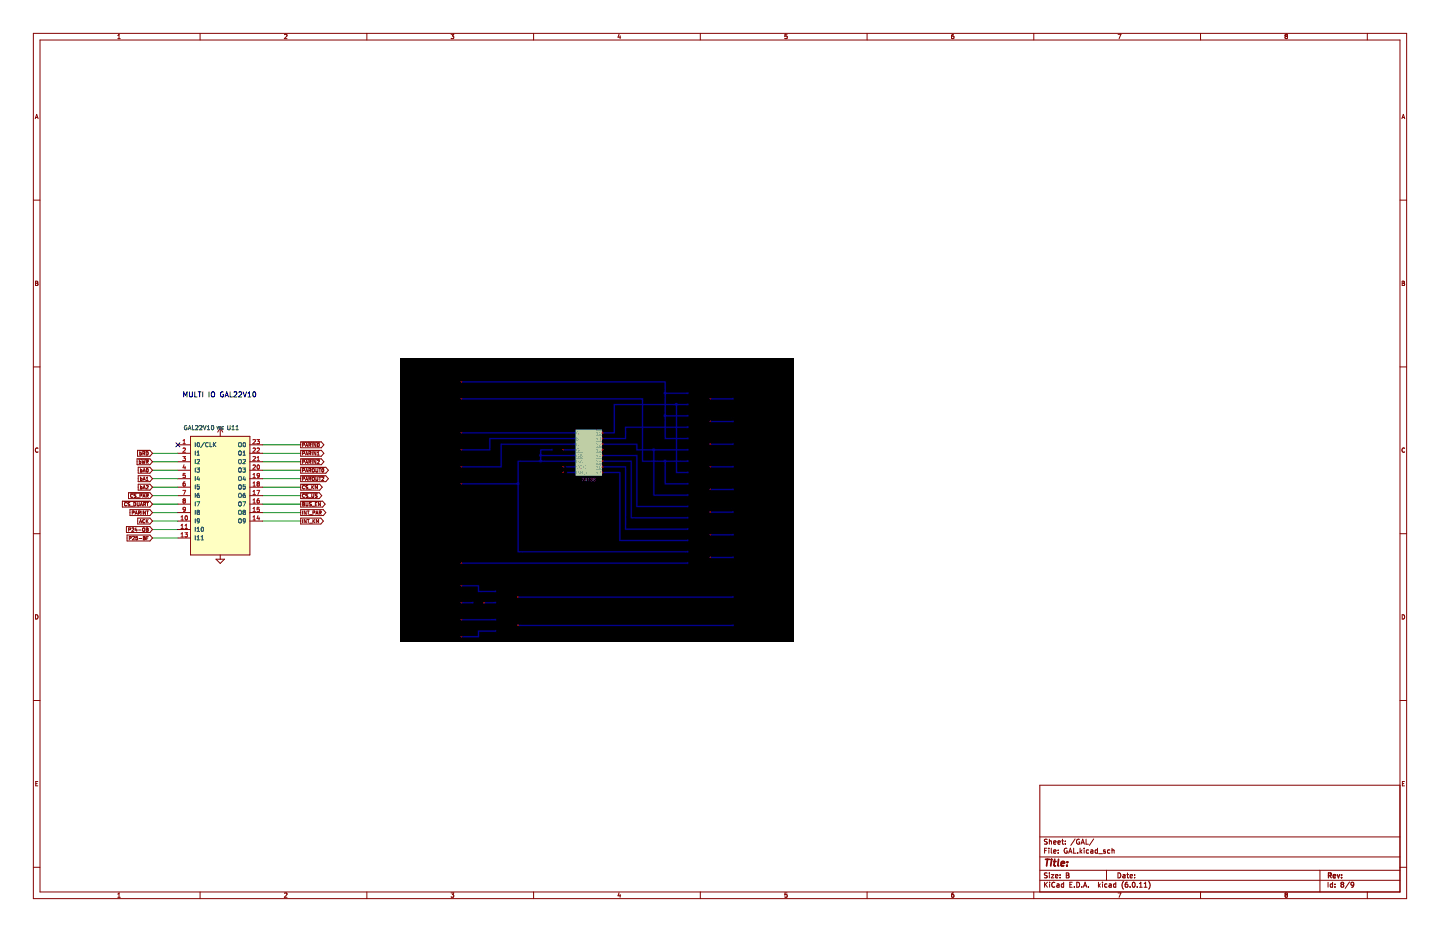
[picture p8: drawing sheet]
(kicad_sch (version 20211123) (generator eeschema)

 (paper "B")

 (lib_symbols
  (symbol "GAL22V10:GAL22V10" (pin_names (offset 1.016)) (in_bom yes) (on_board yes)
   (property "Reference" "U" (id 0) (at -8.89 19.05 0) (effects (font (size 1.27 1.27)) (justify left)))
   (property "Value" "GAL22V10" (id 1) (at -1.27 19.05 0) (effects (font (size 1.27 1.27)) (justify left)))
   (property "Footprint" "" (id 2) (at 0 0 0) (effects (font (size 1.27 1.27)) hide))
   (property "Datasheet" "" (id 3) (at 0 0 0) (effects (font (size 1.27 1.27)) hide))
   (symbol "GAL22V10_0_1"
    (rectangle (start -8.89 -17.78) (end 8.89 17.78) (stroke (width 0.254) (type default) (color 0 0 0 0)) (fill (type background))))
   (symbol "GAL22V10_1_1"
    (pin input line (at -12.7 15.24 0) (length 3.81) (name "I0/CLK" (effects (font (size 1.27 1.27)))) (number "1" (effects (font (size 1.27 1.27)))))
    (pin input line (at -12.7 -7.62 0) (length 3.81) (name "I9" (effects (font (size 1.27 1.27)))) (number "10" (effects (font (size 1.27 1.27)))))
    (pin input line (at -12.7 -10.16 0) (length 3.81) (name "I10" (effects (font (size 1.27 1.27)))) (number "11" (effects (font (size 1.27 1.27)))))
    (pin power_in line (at 0 -17.78 90) (length 0) hide (name "GND" (effects (font (size 1.27 1.27)))) (number "12" (effects (font (size 1.27 1.27)))))
    (pin input line (at -12.7 -12.7 0) (length 3.81) (name "I11" (effects (font (size 1.27 1.27)))) (number "13" (effects (font (size 1.27 1.27)))))
    (pin output line (at 12.7 -7.62 180) (length 3.81) (name "O9" (effects (font (size 1.27 1.27)))) (number "14" (effects (font (size 1.27 1.27)))))
    (pin output line (at 12.7 -5.08 180) (length 3.81) (name "O8" (effects (font (size 1.27 1.27)))) (number "15" (effects (font (size 1.27 1.27)))))
    (pin output line (at 12.7 -2.54 180) (length 3.81) (name "O7" (effects (font (size 1.27 1.27)))) (number "16" (effects (font (size 1.27 1.27)))))
    (pin output line (at 12.7 0 180) (length 3.81) (name "O6" (effects (font (size 1.27 1.27)))) (number "17" (effects (font (size 1.27 1.27)))))
    (pin output line (at 12.7 2.54 180) (length 3.81) (name "O5" (effects (font (size 1.27 1.27)))) (number "18" (effects (font (size 1.27 1.27)))))
    (pin output line (at 12.7 5.08 180) (length 3.81) (name "O4" (effects (font (size 1.27 1.27)))) (number "19" (effects (font (size 1.27 1.27)))))
    (pin input line (at -12.7 12.7 0) (length 3.81) (name "I1" (effects (font (size 1.27 1.27)))) (number "2" (effects (font (size 1.27 1.27)))))
    (pin output line (at 12.7 7.62 180) (length 3.81) (name "O3" (effects (font (size 1.27 1.27)))) (number "20" (effects (font (size 1.27 1.27)))))
    (pin output line (at 12.7 10.16 180) (length 3.81) (name "O2" (effects (font (size 1.27 1.27)))) (number "21" (effects (font (size 1.27 1.27)))))
    (pin output line (at 12.7 12.7 180) (length 3.81) (name "O1" (effects (font (size 1.27 1.27)))) (number "22" (effects (font (size 1.27 1.27)))))
    (pin output line (at 12.7 15.24 180) (length 3.81) (name "O0" (effects (font (size 1.27 1.27)))) (number "23" (effects (font (size 1.27 1.27)))))
    (pin power_in line (at 0 17.78 270) (length 0) hide (name "VCC" (effects (font (size 1.27 1.27)))) (number "24" (effects (font (size 1.27 1.27)))))
    (pin input line (at -12.7 10.16 0) (length 3.81) (name "I2" (effects (font (size 1.27 1.27)))) (number "3" (effects (font (size 1.27 1.27)))))
    (pin input line (at -12.7 7.62 0) (length 3.81) (name "I3" (effects (font (size 1.27 1.27)))) (number "4" (effects (font (size 1.27 1.27)))))
    (pin input line (at -12.7 5.08 0) (length 3.81) (name "I4" (effects (font (size 1.27 1.27)))) (number "5" (effects (font (size 1.27 1.27)))))
    (pin input line (at -12.7 2.54 0) (length 3.81) (name "I5" (effects (font (size 1.27 1.27)))) (number "6" (effects (font (size 1.27 1.27)))))
    (pin input line (at -12.7 0 0) (length 3.81) (name "I6" (effects (font (size 1.27 1.27)))) (number "7" (effects (font (size 1.27 1.27)))))
    (pin input line (at -12.7 -2.54 0) (length 3.81) (name "I7" (effects (font (size 1.27 1.27)))) (number "8" (effects (font (size 1.27 1.27)))))
    (pin input line (at -12.7 -5.08 0) (length 3.81) (name "I8" (effects (font (size 1.27 1.27)))) (number "9" (effects (font (size 1.27 1.27)))))))
  (symbol "power:GND" (power) (pin_names (offset 0)) (in_bom yes) (on_board yes)
   (property "Reference" "#PWR" (id 0) (at 0 -6.35 0) (effects (font (size 1.27 1.27)) hide))
   (property "Value" "GND" (id 1) (at 0 -3.81 0) (effects (font (size 1.27 1.27))))
   (property "Footprint" "" (id 2) (at 0 0 0) (effects (font (size 1.27 1.27)) hide))
   (property "Datasheet" "" (id 3) (at 0 0 0) (effects (font (size 1.27 1.27)) hide))
   (symbol "GND_0_1"
    (polyline (pts (xy 0 0) (xy 0 -1.27) (xy 1.27 -1.27) (xy 0 -2.54) (xy -1.27 -1.27) (xy 0 -1.27)) (stroke (width 0) (type default) (color 0 0 0 0)) (fill (type none))))
   (symbol "GND_1_1"
    (pin power_in line (at 0 0 270) (length 0) hide (name "GND" (effects (font (size 1.27 1.27)))) (number "1" (effects (font (size 1.27 1.27)))))))
  (symbol "power:VCC" (power) (pin_names (offset 0)) (in_bom yes) (on_board yes)
   (property "Reference" "#PWR" (id 0) (at 0 -3.81 0) (effects (font (size 1.27 1.27)) hide))
   (property "Value" "VCC" (id 1) (at 0 3.81 0) (effects (font (size 1.27 1.27))))
   (property "Footprint" "" (id 2) (at 0 0 0) (effects (font (size 1.27 1.27)) hide))
   (property "Datasheet" "" (id 3) (at 0 0 0) (effects (font (size 1.27 1.27)) hide))
   (symbol "VCC_0_1"
    (polyline (pts (xy -0.762 1.27) (xy 0 2.54)) (stroke (width 0) (type default) (color 0 0 0 0)) (fill (type none)))
    (polyline (pts (xy 0 0) (xy 0 2.54)) (stroke (width 0) (type default) (color 0 0 0 0)) (fill (type none)))
    (polyline (pts (xy 0 2.54) (xy 0.762 1.27)) (stroke (width 0) (type default) (color 0 0 0 0)) (fill (type none))))
   (symbol "VCC_1_1"
    (pin power_in line (at 0 0 90) (length 0) hide (name "VCC" (effects (font (size 1.27 1.27)))) (number "1" (effects (font (size 1.27 1.27))))))))


 (no_connect (at 53.34 133.35))

 (wire (pts (xy 45.72 158.75) (xy 53.34 158.75)) (stroke (width 0) (type default) (color 0 0 0 0)))
 (wire (pts (xy 90.17 138.43) (xy 78.74 138.43)) (stroke (width 0) (type default) (color 0 0 0 0)))
 (wire (pts (xy 90.17 135.89) (xy 78.74 135.89)) (stroke (width 0) (type default) (color 0 0 0 0)))
 (wire (pts (xy 90.17 140.97) (xy 78.74 140.97)) (stroke (width 0) (type default) (color 0 0 0 0)))
 (wire (pts (xy 45.72 146.05) (xy 53.34 146.05)) (stroke (width 0) (type default) (color 0 0 0 0)))
 (wire (pts (xy 45.72 148.59) (xy 53.34 148.59)) (stroke (width 0) (type default) (color 0 0 0 0)))
 (wire (pts (xy 90.17 146.05) (xy 78.74 146.05)) (stroke (width 0) (type default) (color 0 0 0 0)))
 (wire (pts (xy 78.74 151.13) (xy 90.17 151.13)) (stroke (width 0) (type default) (color 0 0 0 0)))
 (wire (pts (xy 90.17 143.51) (xy 78.74 143.51)) (stroke (width 0) (type default) (color 0 0 0 0)))
 (wire (pts (xy 45.72 161.29) (xy 53.34 161.29)) (stroke (width 0) (type default) (color 0 0 0 0)))
 (wire (pts (xy 90.17 133.35) (xy 78.74 133.35)) (stroke (width 0) (type default) (color 0 0 0 0)))
 (wire (pts (xy 45.72 143.51) (xy 53.34 143.51)) (stroke (width 0) (type default) (color 0 0 0 0)))
 (wire (pts (xy 45.72 135.89) (xy 53.34 135.89)) (stroke (width 0) (type default) (color 0 0 0 0)))
 (wire (pts (xy 78.74 156.21) (xy 90.17 156.21)) (stroke (width 0) (type default) (color 0 0 0 0)))
 (wire (pts (xy 45.72 153.67) (xy 53.34 153.67)) (stroke (width 0) (type default) (color 0 0 0 0)))
 (wire (pts (xy 90.17 148.59) (xy 78.74 148.59)) (stroke (width 0) (type default) (color 0 0 0 0)))
 (wire (pts (xy 78.74 153.67) (xy 90.17 153.67)) (stroke (width 0) (type default) (color 0 0 0 0)))
 (wire (pts (xy 45.72 151.13) (xy 53.34 151.13)) (stroke (width 0) (type default) (color 0 0 0 0)))
 (wire (pts (xy 45.72 140.97) (xy 53.34 140.97)) (stroke (width 0) (type default) (color 0 0 0 0)))
 (wire (pts (xy 45.72 156.21) (xy 53.34 156.21)) (stroke (width 0) (type default) (color 0 0 0 0)))
 (wire (pts (xy 45.72 138.43) (xy 53.34 138.43)) (stroke (width 0) (type default) (color 0 0 0 0)))

 (image (at 179.07 149.86)
  (data))

 (text "MULTI IO GAL22V10" (at 54.61 119.38 0) (effects (font (size 1.524 1.524)) (justify left bottom)))

 (global_label "INT_PAR" (shape output) (at 90.17 153.67 0) (fields_autoplaced) (effects (font (size 1.016 1.016)) (justify left))
  (property "Intersheet References" "${INTERSHEET_REFS}" (id 0) (at 0 0 0) (effects (font (size 1.27 1.27)) hide)))
 (global_label "~{PARIN0}" (shape output) (at 90.17 133.35 0) (fields_autoplaced) (effects (font (size 1.016 1.016)) (justify left))
  (property "Intersheet References" "${INTERSHEET_REFS}" (id 0) (at 0 0 0) (effects (font (size 1.27 1.27)) hide)))
 (global_label "~{PARIN2}" (shape output) (at 90.17 138.43 0) (fields_autoplaced) (effects (font (size 1.016 1.016)) (justify left))
  (property "Intersheet References" "${INTERSHEET_REFS}" (id 0) (at 0 0 0) (effects (font (size 1.27 1.27)) hide)))
 (global_label "PARINT" (shape input) (at 45.72 153.67 180) (fields_autoplaced) (effects (font (size 1.016 1.016)) (justify right))
  (property "Intersheet References" "${INTERSHEET_REFS}" (id 0) (at 0 0 0) (effects (font (size 1.27 1.27)) hide)))
 (global_label "~{PARIN1}" (shape output) (at 90.17 135.89 0) (fields_autoplaced) (effects (font (size 1.016 1.016)) (justify left))
  (property "Intersheet References" "${INTERSHEET_REFS}" (id 0) (at 0 0 0) (effects (font (size 1.27 1.27)) hide)))
 (global_label "ACK" (shape input) (at 45.72 156.21 180) (fields_autoplaced) (effects (font (size 1.016 1.016)) (justify right))
  (property "Intersheet References" "${INTERSHEET_REFS}" (id 0) (at 0 0 0) (effects (font (size 1.27 1.27)) hide)))
 (global_label "P24-OB" (shape input) (at 45.72 158.75 180) (fields_autoplaced) (effects (font (size 1.016 1.016)) (justify right))
  (property "Intersheet References" "${INTERSHEET_REFS}" (id 0) (at 0 0 0) (effects (font (size 1.27 1.27)) hide)))
 (global_label "~{BUS_EN}" (shape output) (at 90.17 151.13 0) (fields_autoplaced) (effects (font (size 1.016 1.016)) (justify left))
  (property "Intersheet References" "${INTERSHEET_REFS}" (id 0) (at 0 0 0) (effects (font (size 1.27 1.27)) hide)))
 (global_label "~{PAROUT0}" (shape output) (at 90.17 140.97 0) (fields_autoplaced) (effects (font (size 1.016 1.016)) (justify left))
  (property "Intersheet References" "${INTERSHEET_REFS}" (id 0) (at 0 0 0) (effects (font (size 1.27 1.27)) hide)))
 (global_label "~{bRD}" (shape input) (at 45.72 135.89 180) (fields_autoplaced) (effects (font (size 1.016 1.016)) (justify right))
  (property "Intersheet References" "${INTERSHEET_REFS}" (id 0) (at 0 0 0) (effects (font (size 1.27 1.27)) hide)))
 (global_label "~{PAROUT2}" (shape output) (at 90.17 143.51 0) (fields_autoplaced) (effects (font (size 1.016 1.016)) (justify left))
  (property "Intersheet References" "${INTERSHEET_REFS}" (id 0) (at 0 0 0) (effects (font (size 1.27 1.27)) hide)))
 (global_label "INT_KM" (shape output) (at 90.17 156.21 0) (fields_autoplaced) (effects (font (size 1.016 1.016)) (justify left))
  (property "Intersheet References" "${INTERSHEET_REFS}" (id 0) (at 0 0 0) (effects (font (size 1.27 1.27)) hide)))
 (global_label "~{CS_DUART}" (shape input) (at 45.72 151.13 180) (fields_autoplaced) (effects (font (size 1.016 1.016)) (justify right))
  (property "Intersheet References" "${INTERSHEET_REFS}" (id 0) (at 0 0 0) (effects (font (size 1.27 1.27)) hide)))
 (global_label "bA0" (shape input) (at 45.72 140.97 180) (fields_autoplaced) (effects (font (size 1.016 1.016)) (justify right))
  (property "Intersheet References" "${INTERSHEET_REFS}" (id 0) (at 0 0 0) (effects (font (size 1.27 1.27)) hide)))
 (global_label "~{CS_PAR}" (shape input) (at 45.72 148.59 180) (fields_autoplaced) (effects (font (size 1.016 1.016)) (justify right))
  (property "Intersheet References" "${INTERSHEET_REFS}" (id 0) (at 0 0 0) (effects (font (size 1.27 1.27)) hide)))
 (global_label "P25-BF" (shape input) (at 45.72 161.29 180) (fields_autoplaced) (effects (font (size 1.016 1.016)) (justify right))
  (property "Intersheet References" "${INTERSHEET_REFS}" (id 0) (at 0 0 0) (effects (font (size 1.27 1.27)) hide)))
 (global_label "~{bWR}" (shape input) (at 45.72 138.43 180) (fields_autoplaced) (effects (font (size 1.016 1.016)) (justify right))
  (property "Intersheet References" "${INTERSHEET_REFS}" (id 0) (at 0 0 0) (effects (font (size 1.27 1.27)) hide)))
 (global_label "bA2" (shape input) (at 45.72 146.05 180) (fields_autoplaced) (effects (font (size 1.016 1.016)) (justify right))
  (property "Intersheet References" "${INTERSHEET_REFS}" (id 0) (at 0 0 0) (effects (font (size 1.27 1.27)) hide)))
 (global_label "~{CS_KM}" (shape output) (at 90.17 146.05 0) (fields_autoplaced) (effects (font (size 1.016 1.016)) (justify left))
  (property "Intersheet References" "${INTERSHEET_REFS}" (id 0) (at 0 0 0) (effects (font (size 1.27 1.27)) hide)))
 (global_label "~{CS_US}" (shape output) (at 90.17 148.59 0) (fields_autoplaced) (effects (font (size 1.016 1.016)) (justify left))
  (property "Intersheet References" "${INTERSHEET_REFS}" (id 0) (at 0 0 0) (effects (font (size 1.27 1.27)) hide)))
 (global_label "bA1" (shape input) (at 45.72 143.51 180) (fields_autoplaced) (effects (font (size 1.016 1.016)) (justify right))
  (property "Intersheet References" "${INTERSHEET_REFS}" (id 0) (at 0 0 0) (effects (font (size 1.27 1.27)) hide)))

 (symbol (lib_id "GAL22V10:GAL22V10") (at 66.04 148.59 0) (unit 1) (in_bom yes) (on_board yes)
  (property "Reference" "U11" (id 0) (at 69.85 128.27 0))
  (property "Value" "GAL22V10" (id 1) (at 59.69 128.27 0))
  (property "Footprint" "Package_DIP:DIP-24_W7.62mm" (id 2) (at 66.04 148.59 0) (effects (font (size 1.27 1.27)) hide))
  (property "Datasheet" "" (id 3) (at 66.04 148.59 0) (effects (font (size 1.27 1.27)) hide)) (pin "1") (pin "10") (pin "11") (pin "12") (pin "13") (pin "14") (pin "15") (pin "16") (pin "17") (pin "18") (pin "19") (pin "2") (pin "20") (pin "21") (pin "22") (pin "23") (pin "24") (pin "3") (pin "4") (pin "5") (pin "6") (pin "7") (pin "8") (pin "9"))

 (symbol (lib_id "power:VCC") (at 66.04 130.81 0) (unit 1) (in_bom yes) (on_board yes)
  (property "Reference" "#PWR0102" (id 0) (at 66.04 128.27 0) (effects (font (size 0.762 0.762)) hide))
  (property "Value" "VCC" (id 1) (at 66.04 128.27 0) (effects (font (size 0.762 0.762))))
  (property "Footprint" "" (id 2) (at 66.04 130.81 0) (effects (font (size 1.524 1.524)) hide))
  (property "Datasheet" "" (id 3) (at 66.04 130.81 0) (effects (font (size 1.524 1.524)) hide)) (pin "1"))

 (symbol (lib_id "power:GND") (at 66.04 166.37 0) (unit 1) (in_bom yes) (on_board yes)
  (property "Reference" "#PWR0103" (id 0) (at 66.04 166.37 0) (effects (font (size 0.762 0.762)) hide))
  (property "Value" "GND" (id 1) (at 66.04 168.148 0) (effects (font (size 0.762 0.762)) hide))
  (property "Footprint" "" (id 2) (at 66.04 166.37 0) (effects (font (size 1.524 1.524)) hide))
  (property "Datasheet" "" (id 3) (at 66.04 166.37 0) (effects (font (size 1.524 1.524)) hide)) (pin "1")))
